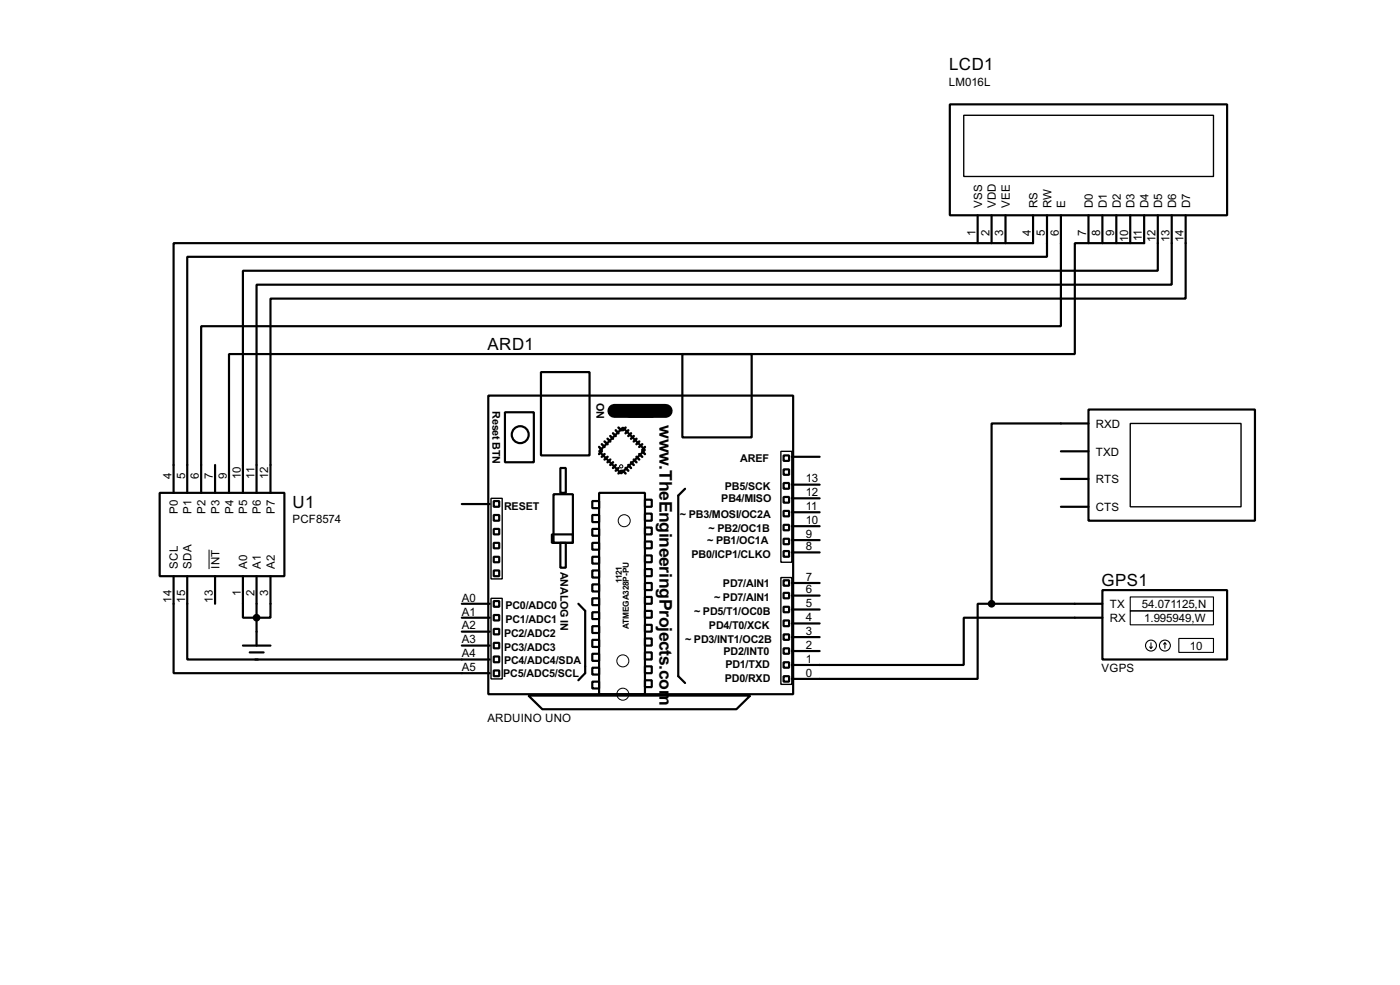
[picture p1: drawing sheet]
<svg xmlns="http://www.w3.org/2000/svg" width="256mm" height="180mm" viewBox="0 0 256 180" stroke-linecap="round" stroke-linejoin="round" font-family="sans-serif">
<g fill="none" stroke="#000" stroke-width=".4">
<path d="M174 19.1h50.8v20.3h-50.8zM179.1 39.4v5.1M181.7 39.4v5.1M184.2 39.4v5.1M189.3 39.4v5.1h-157.5v45.7M191.8 39.4v7.6h-157.5v43.2M194.4 39.4v20.3h-157.5v30.5M199.4 39.4v5.1M202 39.4v5.1M204.5 39.4v5.1M207.1 39.4v5.1M209.6 39.4v5.1h-12.7v20.3h-154.9v25.4"/>
<path d="M212.1 39.4v10.2h-167.6v40.6M214.7 39.4v12.7h-167.7v38.1M217.2 39.4v15.3h-167.6v35.5M89.5 72.4h55.8v54.7h-55.8zM92.5 75.5h5.3v9.1h-5.3zM99.1 68.1h8.9v15.3h-8.9zM114.1 78.3l4.1 4.1-4.4 4.3-4-4.1zM115.1 74.2h4.6v2.1h-4.6zM125 64.8h12.7v15.3h-12.7zM199.4 75h30.5v20.3h-30.5zM199.4 77.5h-17.7v33M29.3 90.2h22.8v15.3h-22.8z"/>
<path d="M39.4 85.1v5.1M84.6 92.3h5.1M90.5 94.3h1v1h-1zM90.5 99.4h1v1h-1zM90.5 96.8h1v1h-1zM90.5 91.7h1v1.1h-1zM101.1 97.8h3.9v1.6h-3.9zM101.4 90.5h3.6v8.9h-3.6zM102.7 85.7h1v4.5h-1zM102.7 99.4h1v4.5h-1zM108.5 91.7h1.3v1.3h-1.3zM108.5 94.3h1.3v1.3h-1.3z"/>
<path d="M108.5 96.8h1.3v1.3h-1.3zM108.5 99.4h1.3v1.2h-1.3zM109.8 90.2h8.4v36.9h-8.4zM118.2 91.5h1.2v1.3h-1.2zM118.2 94h1.2v1.3h-1.2zM118.2 96.6h1.2v1.2h-1.2zM118.2 99.1h1.2v1.3h-1.2zM125.5 89.5l-1.2 1.2v33.1l1.2 1.2M143.6 83.4h1v1h-1zM143.6 88.4h1v1.1h-1zM143.6 91h1v1h-1zM143.6 93.5h1v1h-1z"/>
<path d="M143.6 96.1h1v1h-1zM143.6 98.6h1v1h-1zM143.6 85.9h1v1h-1zM145.1 98.9h5.1M145.1 96.3h5.1M145.1 93.8h5.1M145.1 91.2h5.1M145.1 88.7h5.1M145.1 83.6h5.1M194.4 87.7h5M194.4 82.6h5M194.4 92.8h5"/>
<path d="M31.8 105.5v17.7h57.9M34.3 105.5v15.2h55.4M39.4 105.5v5M44.5 105.5v7.6h5.1v-7.6M44.5 118.2h5.1M45.8 119.4h2.5M47 105.5v12.7M84.6 110.5h5.1M84.6 118.2h5.1M84.6 115.6h5.1M84.6 113.1h5.1M90.5 104.4h1v1.1h-1z"/>
<path d="M90.5 101.9h1v1h-1zM90.5 110h1v1.1h-1zM90.5 112.6h1v1h-1zM90.5 115.1h1v1h-1zM90.5 117.7h1v1h-1zM106 110.5l1.2 1.3v11.4l-1.2 1.3M108.5 101.9h1.3v1.3h-1.3zM108.5 104.4h1.3v1.3h-1.3zM108.5 107h1.3v1.3h-1.3zM108.5 109.5h1.3v1.3h-1.3zM108.5 112.1h1.3v1.2h-1.3zM108.5 114.6h1.3v1.3h-1.3z"/>
<path d="M108.5 117.1h1.3v1.3h-1.3zM108.5 119.7h1.3v1.3h-1.3zM118.2 101.7h1.2v1.2h-1.2zM118.2 104.2h1.2v1.3h-1.2zM118.2 106.7h1.2v1.3h-1.2zM118.2 109.3h1.2v1.2h-1.2zM118.2 111.8h1.2v1.3h-1.2zM118.2 114.4h1.2v1.2h-1.2zM118.2 116.9h1.2v1.3h-1.2zM118.2 119.4h1.2v1.3h-1.2zM143.6 100.9h1v1h-1zM143.6 106.2h1v1h-1z"/>
<path d="M143.6 108.5h1v1h-1zM143.6 111.1h1v1h-1zM143.6 113.6h1v1h-1zM143.6 116.1h1v1h-1zM143.6 118.7h1v1h-1zM145.1 119.2h5.1M145.1 116.6h5.1M145.1 114.1h5.1M145.1 111.6h5.1M145.1 109h5.1M145.1 106.7h5.1M145.1 101.1h5.1"/>
<path d="M181.7 110.5h-2.6v13.8h-34M181.7 110.5h20.3M202 108h22.8v12.7h-22.8zM202 113.1h-25.4v8.6h-31.5M46.8 120.7h.5M90.5 120.2h1v1h-1zM90.5 122.7h1v1.1h-1zM96.8 127.3h40.7l-2.6 2.5h-35.5zM108.5 122.2h1.3v1.3h-1.3zM108.5 124.8h1.3v1.2h-1.3zM118.2 122h1.2v1.2h-1.2zM118.2 124.5h1.2v1.3h-1.2z"/>
<path d="M143.6 121.2h1v1h-1zM143.6 123.8h1v1h-1z"/>
<circle cx="95.3" cy="79.6" r="1.55"/>
</g>
<path d="M112.6 75.2h9.4" fill="none" stroke="#000" stroke-width="2.6"/>
<g fill="none" stroke="#000" stroke-width=".45">
<path d="M111.8 79.8l.5 .5M112.3 79.3l.5 .5M112.8 78.8l.5 .5M113.3 78.3l.5 .5M114.6 78.3l-.5 .5M115.1 78.8l-.5 .5M115.6 79.3l-.5 .5M116.1 79.8l-.5 .5M109.8 81.8l.5 .6M110.3 81.3l.5 .5M110.3 82.6l-.5 .5M110.8 80.8l.5 .5"/>
<path d="M110.8 83.1l-.5 .5M111.3 80.3l.5 .5M111.3 83.6l-.5 .5M111.8 84.1l-.5 .5M112.3 84.6l-.5 .5M112.8 85.1l-.5 .6M113.3 85.7l-.5 .5M113.8 86.2l-.5 .5M114.1 86.2l.5 .5M114.6 85.7l.5 .5M115.1 85.1l.5 .6M115.6 84.6l.5 .5"/>
<path d="M116.1 84.1l.5 .5M116.6 83.6l.5 .5M116.6 80.3l-.5 .5M117.1 83.1l.6 .5M117.1 80.8l-.5 .5M117.7 82.6l.5 .5M117.7 81.3l-.6 .5M118.2 81.8l-.5 .6"/>
</g>
<g fill="none" stroke="#000" stroke-width=".18">
<path d="M38.3 100.6v3.6"/>
<circle cx="113.8" cy="85.4" r=".3"/>
<circle cx="114.3" cy="95.3" r="1.1"/>
<circle cx="114.1" cy="121" r="1.1"/>
<circle cx="114.1" cy="127.1" r="1.1"/>
</g>
<path d="M176.6 21.1h45.7v11.2h-45.7zM207.1 77.5h20.3v15.3h-20.3zM90 91.2h2v14.8h-2zM143.1 82.6h2v20.3h-2zM90 109.5h2v14.8h-2zM143.1 105.7h2v19.6h-2z" fill="none" stroke="#000" stroke-width=".25"/>
<g fill="none" stroke="#000" stroke-width=".2">
<path d="M207.1 109.3h15.2v2.5h-15.2zM207.1 111.8h15.2v2.6h-15.2zM210.6 118.4l.3 .3M210.9 117.7v1M211.1 118.4l-.2 .3M213.4 117.7l-.2 .2M213.4 117.7l.3 .2M213.4 117.7v1M216 116.9h6.3v2.5h-6.3z"/>
<circle cx="210.8" cy="118.2" r="1"/>
<circle cx="213.4" cy="118.2" r="1"/>
</g>
<g fill="#000" stroke="#000" stroke-width=".4">
<circle cx="47" cy="113.1" r=".5"/>
<circle cx="181.6" cy="110.5" r=".5"/>
</g>
<g font-size="3.6">
<text x="120.8" y="77.8" transform="rotate(90 120.8 77.8)">w</text>
<text x="120.8" y="85.1" transform="rotate(90 120.8 85.1)">.TheEngineeringProjects.com</text>
</g>
<g font-size="3.5">
<text x="173.9" y="12.9">LCD1</text>
<text x="89.3" y="64">ARD1</text>
<text x="53.6" y="92.9">U1</text>
<text x="201.8" y="107.2">GPS1</text>
</g>
<g font-size="2.4">
<text x="173.8" y="15.8">LM016L</text>
<text x="179.9" y="38.1" transform="rotate(-90 179.9 38.1)">VSS</text>
<text x="182.5" y="38.1" transform="rotate(-90 182.5 38.1)">VDD</text>
<text x="185" y="38.1" transform="rotate(-90 185 38.1)">VEE</text>
<text x="190.1" y="38.1" transform="rotate(-90 190.1 38.1)">RS</text>
<text x="192.6" y="38.1" transform="rotate(-90 192.6 38.1)">RW</text>
<text x="195.2" y="38.1" transform="rotate(-90 195.2 38.1)">E</text>
<text x="200.2" y="38.1" transform="rotate(-90 200.2 38.1)">D0</text>
<text x="202.8" y="38.1" transform="rotate(-90 202.8 38.1)">D1</text>
<text x="205.3" y="38.1" transform="rotate(-90 205.3 38.1)">D2</text>
<text x="207.9" y="38.1" transform="rotate(-90 207.9 38.1)">D3</text>
<text x="210.4" y="38.1" transform="rotate(-90 210.4 38.1)">D4</text>
<text x="212.9" y="38.1" transform="rotate(-90 212.9 38.1)">D5</text>
<text x="215.5" y="38.1" transform="rotate(-90 215.5 38.1)">D6</text>
<text x="218" y="38.1" transform="rotate(-90 218 38.1)">D7</text>
<text x="178.7" y="43.1" transform="rotate(-90 178.7 43.1)">1</text>
<text x="181.3" y="43.1" transform="rotate(-90 181.3 43.1)">2</text>
<text x="183.8" y="43.1" transform="rotate(-90 183.8 43.1)">3</text>
<text x="188.9" y="43.1" transform="rotate(-90 188.9 43.1)">4</text>
<text x="191.4" y="43.1" transform="rotate(-90 191.4 43.1)">5</text>
<text x="194" y="43.1" transform="rotate(-90 194 43.1)">6</text>
<text x="199" y="43.1" transform="rotate(-90 199 43.1)">7</text>
<text x="201.6" y="43.1" transform="rotate(-90 201.6 43.1)">8</text>
<text x="204.1" y="43.1" transform="rotate(-90 204.1 43.1)">9</text>
<text x="206.7" y="44.3" transform="rotate(-90 206.7 44.3)">10</text>
<text x="209.2" y="44.1" transform="rotate(-90 209.2 44.1)">11</text>
<text x="211.7" y="44.2" transform="rotate(-90 211.7 44.2)">12</text>
<text x="214.3" y="44.2" transform="rotate(-90 214.3 44.2)">13</text>
<text x="216.8" y="44.3" transform="rotate(-90 216.8 44.3)">14</text>
<text x="200.7" y="78.3">RXD</text>
<text x="200.7" y="83.4">TXD</text>
<text x="31.4" y="87.7" transform="rotate(-90 31.4 87.7)">4</text>
<text x="33.9" y="87.7" transform="rotate(-90 33.9 87.7)">5</text>
<text x="36.5" y="87.7" transform="rotate(-90 36.5 87.7)">6</text>
<text x="39" y="87.7" transform="rotate(-90 39 87.7)">7</text>
<text x="41.6" y="87.7" transform="rotate(-90 41.6 87.7)">9</text>
<text x="44.1" y="87.7" transform="rotate(-90 44.1 87.7)">10</text>
<text x="46.6" y="87.7" transform="rotate(-90 46.6 87.7)">11</text>
<text x="49.2" y="87.7" transform="rotate(-90 49.2 87.7)">12</text>
<text x="147.6" y="88.3">13</text>
<text x="200.7" y="88.5">RTS</text>
<text x="32.6" y="94" transform="rotate(-90 32.6 94)">P0</text>
<text x="35.1" y="94" transform="rotate(-90 35.1 94)">P1</text>
<text x="37.7" y="94" transform="rotate(-90 37.7 94)">P2</text>
<text x="40.2" y="94" transform="rotate(-90 40.2 94)">P3</text>
<text x="42.8" y="94" transform="rotate(-90 42.8 94)">P4</text>
<text x="45.3" y="94" transform="rotate(-90 45.3 94)">P5</text>
<text x="47.8" y="94" transform="rotate(-90 47.8 94)">P6</text>
<text x="50.4" y="94" transform="rotate(-90 50.4 94)">P7</text>
<text x="53.6" y="95.8">PCF8574</text>
<text x="147.6" y="95.9">10</text>
<text x="147.6" y="93.4">11</text>
<text x="147.6" y="90.8">12</text>
<text x="200.7" y="93.6">CTS</text>
<text x="147.6" y="100.7">8</text>
<text x="147.6" y="98.5">9</text>
<text x="32.6" y="104.1" transform="rotate(-90 32.6 104.1)">SCL</text>
<text x="35.1" y="104.1" transform="rotate(-90 35.1 104.1)">SDA</text>
<text x="40.2" y="104.1" transform="rotate(-90 40.2 104.1)">INT</text>
<text x="45.3" y="104.1" transform="rotate(-90 45.3 104.1)">A0</text>
<text x="47.8" y="104.1" transform="rotate(-90 47.8 104.1)">A1</text>
<text x="50.4" y="104.1" transform="rotate(-90 50.4 104.1)">A2</text>
<text x="147.6" y="106.3">7</text>
<text x="31.4" y="110.3" transform="rotate(-90 31.4 110.3)">14</text>
<text x="33.9" y="110.3" transform="rotate(-90 33.9 110.3)">15</text>
<text x="39" y="110.3" transform="rotate(-90 39 110.3)">13</text>
<text x="44.1" y="109.2" transform="rotate(-90 44.1 109.2)">1</text>
<text x="46.6" y="109.2" transform="rotate(-90 46.6 109.2)">2</text>
<text x="49.1" y="109.2" transform="rotate(-90 49.1 109.2)">3</text>
<text x="84.6" y="112.7">A1</text>
<text x="84.6" y="110.1">A0</text>
<text x="147.6" y="113.7">4</text>
<text x="147.6" y="111.2">5</text>
<text x="147.6" y="108.6">6</text>
<text x="203.3" y="111.3">TX</text>
<text x="203.3" y="113.9">RX</text>
<text x="209.2" y="111.3">54.071125,N</text>
<text x="209.6" y="113.9">1.995949,W</text>
<text x="84.6" y="117.8">A3</text>
<text x="84.6" y="115.2">A2</text>
<text x="147.6" y="118.8">2</text>
<text x="147.6" y="116.2">3</text>
<text x="218" y="119">10</text>
<text x="84.6" y="122.8">A5</text>
<text x="84.6" y="120.3">A4</text>
<text x="147.6" y="123.9">0</text>
<text x="147.6" y="121.3">1</text>
<text x="201.8" y="122.9">VGPS</text>
<text x="89.3" y="132.1">ARDUINO UNO</text>
</g>
<g font-size="2.2">
<text x="90.2" y="75.3" transform="rotate(90 90.2 75.3)">Reset BTN</text>
<text x="109.3" y="73.8" transform="rotate(90 109.3 73.8)">ON</text>
<text x="132.8" y="89.7">PB5/SCK</text>
<text x="135.6" y="84.6">AREF</text>
<text x="92.3" y="93.3">RESET</text>
<text x="124.6" y="94.8">~ PB3/MOSI/OC2A</text>
<text x="132.1" y="92">PB4/MISO</text>
<text x="129.6" y="99.6">~ PB1/OC1A</text>
<text x="129.8" y="97.3">~ PB2/OC1B</text>
<text x="102.7" y="104.6" transform="rotate(90 102.7 104.6)">ANALOG IN</text>
<text x="126.7" y="102.2">PB0/ICP1/CLKO</text>
<text x="132.4" y="107.5">PD7/AIN1</text>
<text x="92.6" y="111.5">PC0/ADC0</text>
<text x="127.2" y="112.6">~ PD5/T1/OC0B</text>
<text x="130.8" y="110">~ PD7/AIN1</text>
<text x="92.3" y="119.2">PC3/ADC3</text>
<text x="92.3" y="116.6">PC2/ADC2</text>
<text x="92.6" y="114.1">PC1/ADC1</text>
<text x="125.5" y="117.6">~ PD3/INT1/OC2B</text>
<text x="129.9" y="115.1">PD4/T0/XCK</text>
<text x="132.5" y="119.9">PD2/INT0</text>
<text x="92.2" y="124">PC5/ADC5/SCL</text>
<text x="92.3" y="121.5">PC4/ADC4/SDA</text>
<text x="132.8" y="124.8">PD0/RXD</text>
<text x="132.9" y="122.2">PD1/TXD</text>
</g>
<g font-size="1.7">
<text x="113.9" y="106.8" transform="rotate(-90 113.9 106.8)">1121</text>
<text x="115.2" y="115.2" transform="rotate(-90 115.2 115.2)">ATMEGA328P-PU</text>
</g>
</svg>
